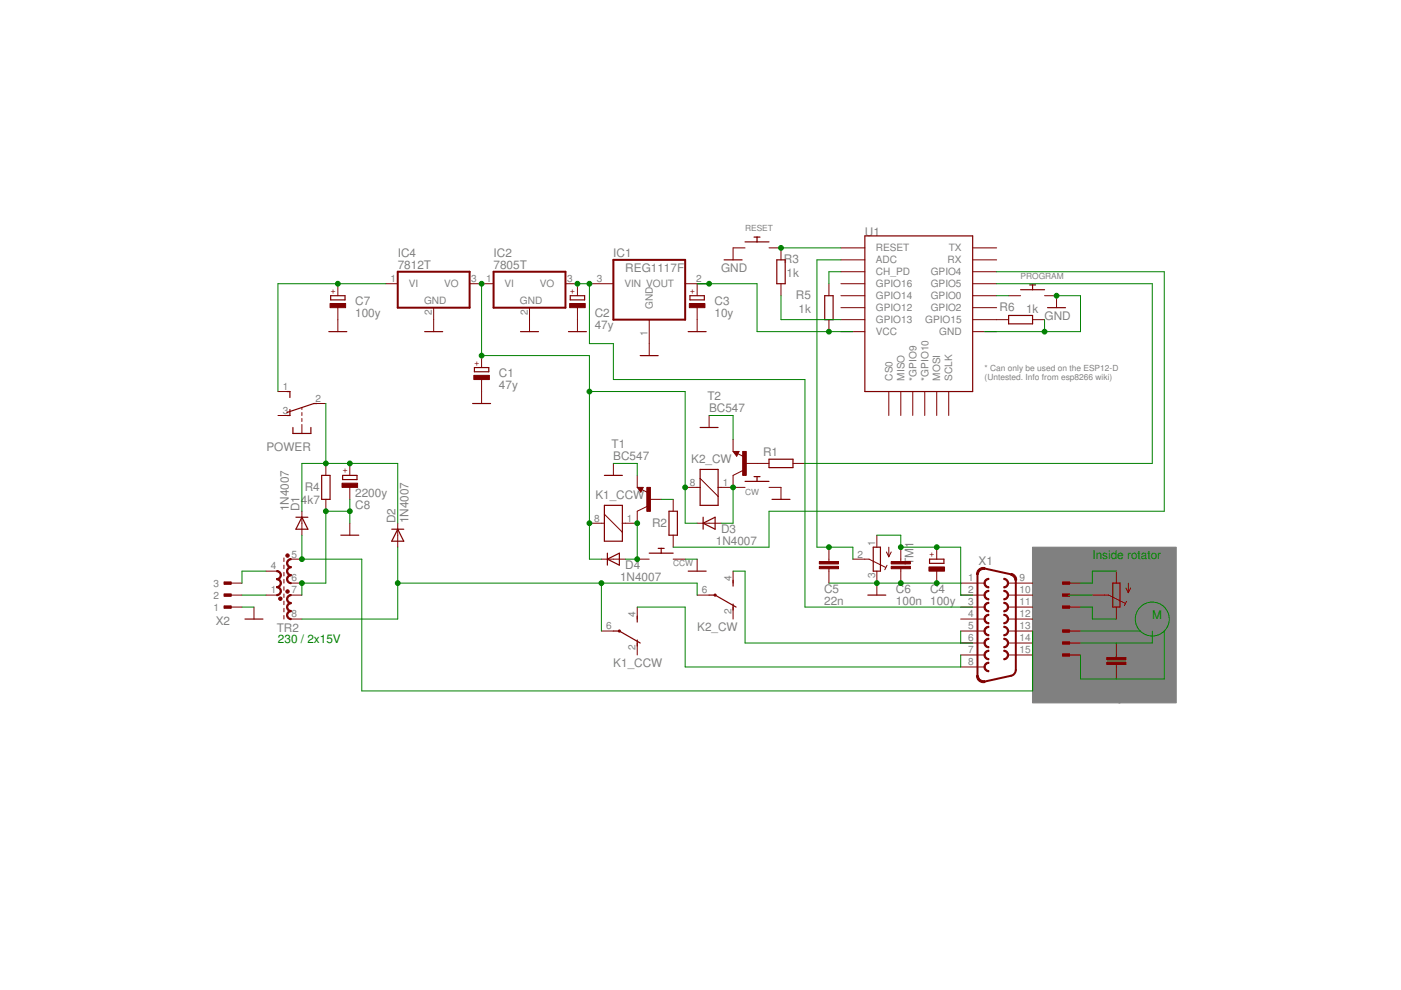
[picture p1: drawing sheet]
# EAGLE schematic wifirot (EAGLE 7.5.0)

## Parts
C1  47y  CPOL-EUE2-4  [E2-4]
C2  47y  CPOL-EUE2-4  [E2-4]
C3  10y  CPOL-EUE2-4  [E2-4]
C4  100y  CPOL-EUE2-4  [E2-4]
C5  22n  C5/2.5  [C5B2.5]
C6  100n  C5/2.5  [C5B2.5]
C7  100y  CPOL-EUE2-4  [E2-4]
C8  2200y  CPOL-EUE2-4  [E2-4]
C9  4y  C5/2.5  [C5B2.5]
CCW  SWITCH_PUSHBUTTONC&K_KSS  [BTN_CK_KSS]
CW  SWITCH_PUSHBUTTONC&K_KSS  [BTN_CK_KSS]
D1  1N4007  DIODE-D-2.5  [D-2.5]
D2  1N4007  DIODE-D-2.5  [D-2.5]
D3  1N4007  DIODE-D-2.5  [D-2.5]
D4  1N4007  DIODE-D-2.5  [D-2.5]
IC1  REG1117F  [DD-3]
IC2  7805T  [TO220H]
IC4  7812T  [TO220H]
K1_CCW  JW1C  [JW1C]
K2_CW  JW1C  [JW1C]
POWER  9077-1  [9077-1]
PROGRAM  SWITCH_PUSHBUTTONC&K_KSS  [BTN_CK_KSS]
R1  R-EU_0207/15  [0207/15]
R2  R-EU_0207/15  [0207/15]
R3  1k  R-EU_0207/15  [0207/15]
R4  4k7  R-EU_0207/15  [0207/15]
R5  1k  R-EU_0207/15  [0207/15]
R6  1k  R-EU_0207/15  [0207/15]
RESET  SWITCH_PUSHBUTTONC&K_KSS  [BTN_CK_KSS]
T1  BC547  [TO92]
T2  BC547  [TO92]
TM1  TRIMPOTTC33X  [TC33X]
TM2  5k 5turn  TRIMPOTTC33X  [TC33X]
TR2  SMR6-3W  [SM-R6]
U1  ESP12ESMD  [ESP12E-SMD]
X1  F15V  [F15V]
X2  90-3  [90-3]
X3  90-3  [90-3]
X4  90-3  [90-3]

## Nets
GND: C1.- C2.- C3.- C4.- C5.2 C6.2 C7.- C8.- CCW.P$2 CW.P$2 IC1.1(GND) IC2.2(GND) IC4.2(GND) PROGRAM.P$2 R4.1 R6.1 RESET.P$1 T1.1(E) T2.1(E) TM1.3(E) TR2.6 TR2.7 X1.1 X2.1
N$1: C2.+ IC1.3(VIN) IC2.3(VO)
N$2: C1.+ D3.C D4.C IC2.1(VI) IC4.3(VO) K1_CCW.8 K2_CW.8
N$3: CCW.P$1 D4.A K1_CCW.1 T1.3(C)
N$4: CW.P$1 D3.A K2_CW.1 T2.3(C)
N$5: R3.2 RESET.P$2 U1.RESET
N$6: R1.1 T2.2(B)
N$7: R2.2 T1.2(B)
N$8: C3.+ IC1.2(VOUT) R5.1
N$9: R2.1 U1.GPIO4
N$10: R1.2 U1.GPIO5
N$11: R3.1 U1.GPIO13
N$12: TM2.1(A) X3.3
N$13: C4.+ C6.1 TM1.1(A) X1.2
N$14: C5.1 TM1.2(S) U1.ADC
N$15: K2_CW.4(1:S) X1.5
N$16: K1_CCW.4(1:S) X1.7 X1.8
N$17: TM2.2(S)
N$18: D2.A K1_CCW.6(1:P) K2_CW.6(1:P) TR2.8
N$19: C8.+ D1.C D2.C POWER.2(P) R4.2
N$20: PROGRAM.P$1 U1.GPIO0
N$21: C7.+ IC4.1(VI) POWER.1(S)
N$22: R5.2 U1.CH_PD
N$23: R6.2 U1.GPIO15
N$24: D1.A TR2.5 X1.13 X1.14 X1.15
N$25: TM2.3(E) X3.1
N$26: TR2.4 X2.3
N$27: TR2.1 X2.2
N$28: X4.3
N$29: C9.1 X4.2
N$30: C9.2 X4.1
Unconnected: K1_CCW.2(1:O) K2_CW.2(1:O) POWER.3(O) U1.CS0 U1.GND U1.GPIO2 U1.GPIO9(*GPIO9) U1.GPIO10(*GPIO10) U1.GPIO12 U1.GPIO14 U1.GPIO16 U1.MISO U1.MOSI U1.RXD0(RX) U1.SCLK U1.TXD0(TX) U1.VCC X1.3 X1.4 X1.6 X1.9 X1.10 X1.11 X1.12 X3.2

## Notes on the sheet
- Inside rotator
- M
- 230 / 2x15V
